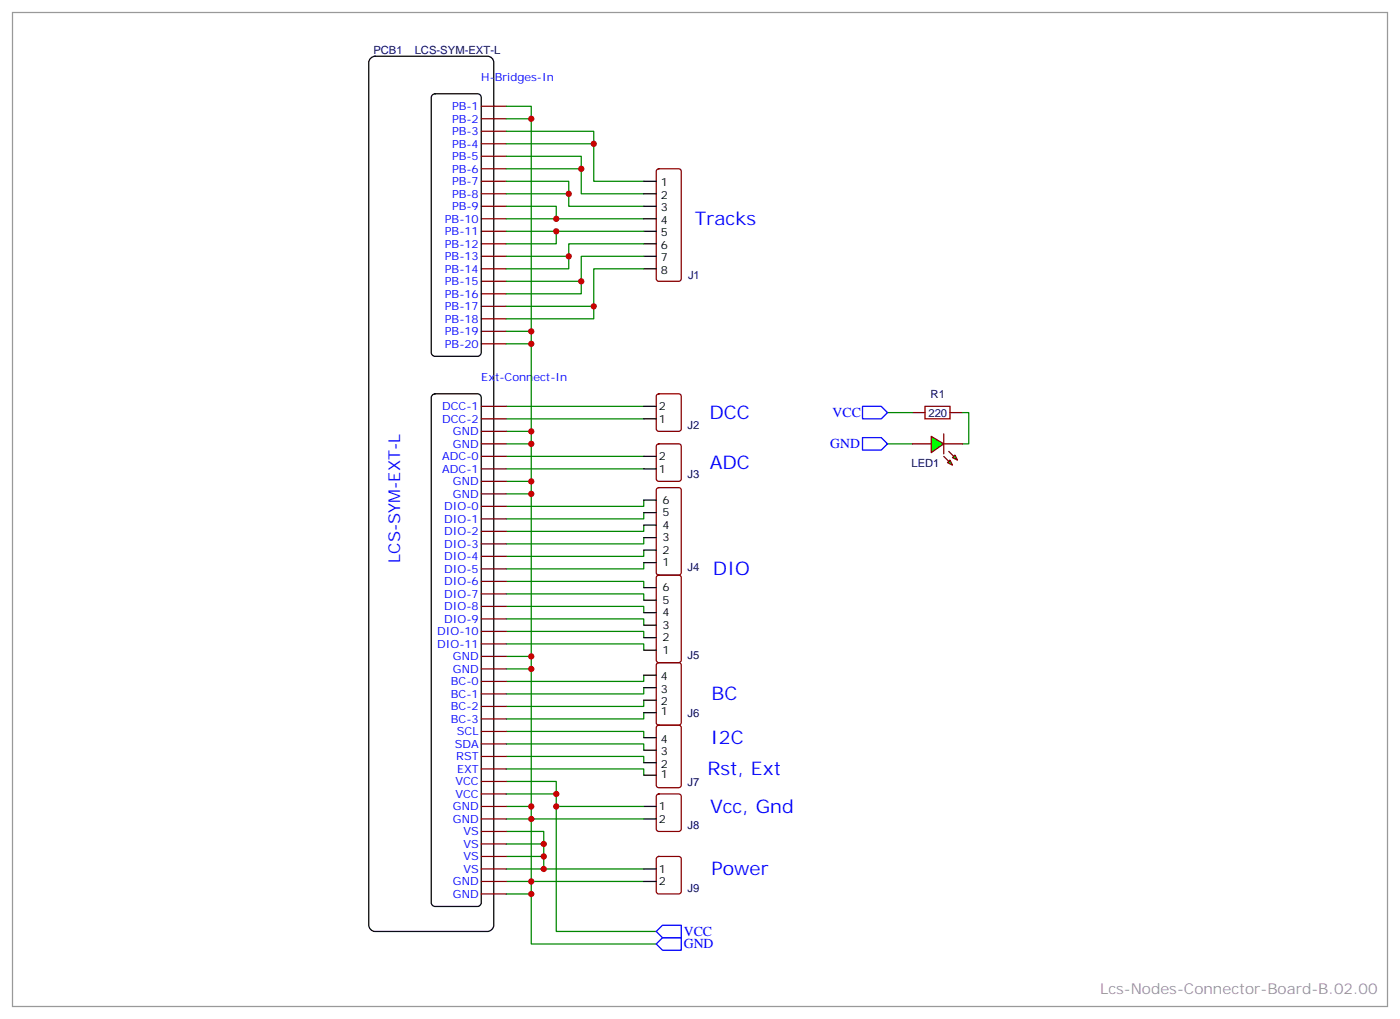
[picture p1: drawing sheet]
<svg xmlns="http://www.w3.org/2000/svg" width="395mm" height="288mm" viewBox="0 0 395 288" stroke-linecap="round" stroke-linejoin="round" font-family="sans-serif">
<g fill="none" stroke="#008700" stroke-width=".35">
<path d="M142.9 114.7h38.8M142.9 118.2h38.8M250.5 116.4h7M271.6 116.4h1.8v8.8h-1.8M142.9 121.7h7v130.5h-7M142.9 128.8h38.8M142.9 132.3h38.8M142.9 125.2h7M142.9 135.8h7M142.9 139.3h7M250.5 125.2h7M181.7 155.2v1.8h-38.8"/>
<path d="M181.7 158.7v1.8h-38.8M181.7 151.7v1.8h-38.8M181.7 148.2v1.7h-38.8M181.7 144.6v1.8h-38.8M181.7 141.1v1.8h-38.8M142.9 164h38.8v1.8M142.9 167.6h38.8v1.7M142.9 178.2h38.8v1.7M142.9 171.1h38.8v1.8M142.9 174.6h38.8v1.8M142.9 181.7h38.8v1.7M142.9 188.7h7"/>
<path d="M142.9 185.2h7M181.7 190.5v1.8h-38.8M181.7 194v1.8h-38.8M181.7 197.6v1.7h-38.8M142.9 206.4h38.8v1.7M142.9 209.9h38.8v1.8M142.9 213.4h38.8v1.8M142.9 217h38.8v1.7M181.7 201.1v1.7h-38.8M142.9 234.6h10.6v7.1M142.9 220.5h14.1v3.5M142.9 224h14.1v3.5h24.7"/>
<path d="M142.9 231.1h38.8M142.9 227.5h7M142.9 238.1h10.6M142.9 241.7h10.6v3.5h28.2M142.9 248.7h38.8M142.9 245.2h10.6"/>
</g>
<path d="M185.4 111.3l.5-.2h5.7l.6 .5 .1 9.4-.5 .7h-5.9l-.6-.5-.1-9.4zM257.5 116.4h3.6M268.1 116.4h3.5M185.4 125.4l.5-.2h5.7l.6 .5 .1 9.4-.5 .7h-5.9l-.6-.4-.1-9.5zM257.5 125.2h5.3M266.3 125.2h5.3M185.4 224.2l.5-.2h5.7l.6 .4 .1 9.5-.5 .6-5.9 .1-.6-.5-.1-9.4z" fill="none" stroke="#870000" stroke-width=".35"/>
<path d="M181.7 118.2h3.5M181.7 114.7h3.5M181.7 132.3h3.5M181.7 128.8h3.5M181.7 227.5h3.5M181.7 231.1h3.5" fill="none" stroke="#000" stroke-width=".35"/>
<path d="M261.1 114.7h7v3.5h-7z" fill="none" stroke="#a10000" stroke-width=".35"/>
<g fill="#0f0" stroke="#870000" stroke-width=".35">
<path d="M268.8 129.1l.7-.7 .7 1.4z"/>
<path d="M267.4 130.5l.7-.7 .7 1.4z"/>
</g>
<g fill="#870000" stroke="#870000" stroke-width=".35">
<path d="M267.8 127.4l1.4 1.4z"/>
<path d="M266.3 128.8l1.5 1.4z"/>
</g>
<path d="M266.3 122.4v5.7z" fill="#f00" stroke="#870000" stroke-width=".35"/>
<path d="M262.8 123.1l3.5 2.1-3.5 2.5z" fill="#0f0" stroke="#870000" stroke-width=".35"/>
<path d="M157 227.5v35.3h28.2M149.9 252.2v14.1h35.3" fill="none" stroke="#008700" stroke-width=".35"/>
<path d="M243.4 114.7h5.3l1.8 1.7-1.8 1.8h-5.3zM243.4 123.5h5.3l1.8 1.7-1.8 1.8h-5.3zM185.2 266.3l1.8-1.7h5.3v3.5h-5.3zM185.2 262.8l1.8-1.7h5.3v3.5h-5.3z" fill="none" stroke="#00f" stroke-width=".35"/>
<path d="M185.4 137.8l.5-.2h5.7l.6 .4 .1 23.6-.5 .6-5.9 .1-.6-.5-.1-23.5zM185.4 162.5l.5-.2h5.7l.6 .4 .1 23.6-.5 .6-5.9 .1-.6-.5-.1-23.5zM185.4 187.2l.5-.2h5.7l.6 .4 .1 16.5-.5 .7h-5.9l-.6-.5-.1-16.4zM185.4 204.8l.5-.2h5.7l.6 .4 .1 16.5-.5 .7h-5.9l-.6-.4-.1-16.5zM185.4 241.9l.5-.2h5.7l.6 .4 .1 9.4-.5 .7h-5.9l-.6-.4-.1-9.4z" fill="none" stroke="#870000" stroke-width=".35"/>
<g fill="none" stroke="#000" stroke-width=".35">
<path d="M181.7 158.7h3.5M181.7 155.2h3.5M181.7 151.7h3.5M181.7 148.2h3.5M181.7 144.6h3.5M181.7 141.1h3.5M181.7 179.9h3.5M181.7 176.4h3.5M181.7 172.9h3.5M181.7 169.3h3.5M181.7 165.8h3.5M181.7 183.4h3.5"/>
<path d="M181.7 197.6h3.5M181.7 194h3.5M181.7 190.5h3.5M181.7 201.1h3.5M181.7 218.7h3.5M181.7 215.2h3.5M181.7 211.7h3.5M181.7 208.1h3.5M181.7 245.2h3.5M181.7 248.7h3.5"/>
</g>
<path d="M104.7 16.4l1.1-.5h31.8a1.76 1.76 0 0 1 1.7 1.7v243.5a1.89 1.89 0 0 1-1.7 1.7h-31.8a1.89 1.89 0 0 1-1.7-1.7v-243.5z" fill="#fff" stroke="#000" stroke-width=".35"/>
<path d="M121.9 26.9l.9-.4h12l.6 .2 .4 .5v72.3l-.2 .6-.8 .4h-12l-.7-.2-.4-.8v-72zM181.7 51.2h3.5M181.7 54.7h3.5M181.7 58.2h3.5M181.7 61.7h3.5M181.7 65.3h3.5M181.7 68.8h3.5M181.7 72.3h3.5M181.7 75.8h3.5M121.9 111.6l.9-.5h12l.8 .5 .2 .6v142.5l-.2 .6-.8 .5h-12l-.7-.3-.4-.8v-142.5z" fill="none" stroke="#000" stroke-width=".35"/>
<g fill="none" stroke="#870000" stroke-width=".35">
<path d="M135.8 30h7.1M135.8 33.5h7.1M135.8 37h7.1M135.8 58.2h7.1M135.8 40.6h7.1M135.8 44.1h7.1M135.8 47.6h7.1M135.8 51.2h7.1M135.8 54.7h7.1M185.4 47.8l.5-.2h5.7l.5 .2 .2 .5v30.4l-.3 .5-.4 .2h-5.7l-.5-.3-.2-.4v-30.4zM135.8 79.4h7.1M135.8 75.8h7.1"/>
<path d="M135.8 72.3h7.1M135.8 68.8h7.1M135.8 65.3h7.1M135.8 61.7h7.1M135.8 97h7.1M135.8 93.5h7.1M135.8 86.4h7.1M135.8 90h7.1M135.8 82.9h7.1M135.8 118.2h7.1M135.8 114.7h7.1M135.8 139.3h7.1"/>
<path d="M135.8 135.8h7.1M135.8 132.3h7.1M135.8 128.8h7.1M135.8 125.2h7.1M135.8 121.7h7.1M135.8 157h7.1M135.8 153.5h7.1M135.8 149.9h7.1M135.8 146.4h7.1M135.8 142.9h7.1M135.8 178.2h7.1M135.8 174.6h7.1"/>
<path d="M135.8 171.1h7.1M135.8 167.6h7.1M135.8 164h7.1M135.8 160.5h7.1M135.8 199.3h7.1M135.8 195.8h7.1M135.8 192.3h7.1M135.8 188.7h7.1M135.8 185.2h7.1M135.8 181.7h7.1M135.8 217h7.1M135.8 213.4h7.1"/>
<path d="M135.8 209.9h7.1M135.8 206.4h7.1M135.8 202.8h7.1M135.8 238.1h7.1M135.8 234.6h7.1M135.8 231.1h7.1M135.8 227.5h7.1M135.8 224h7.1M135.8 220.5h7.1M135.8 252.2h7.1M135.8 248.7h7.1M135.8 245.2h7.1"/>
<path d="M135.8 241.7h7.1"/>
</g>
<g fill="none" stroke="#008700" stroke-width=".35">
<path d="M142.9 37h24.7v14.2h14.1M142.9 30h7v91.7M142.9 33.5h7M142.9 58.2h14.1v3.5h24.7M142.9 51.2h17.6v7h21.2M142.9 44.1h21.1v10.6h17.7M142.9 54.7h17.6M142.9 47.6h21.1M142.9 40.6h24.7M142.9 61.7h14.1M142.9 65.3h38.8M157 65.3v3.5h-14.1"/>
<path d="M160.5 72.3v3.5h-17.6M164 79.4v3.5h-21.1M181.7 68.8h-21.2v3.5h-17.6M181.7 72.3h-17.7v7.1h-21.1M181.7 75.8h-14.1v10.6h-24.7M142.9 97h7M142.9 93.5h7M167.6 86.4v3.6h-24.7"/>
</g>
<path d="M3.5 3.5h388.1v280.5h-388.1z" fill="none" stroke="#999" stroke-width=".35"/>
<g fill="#c00">
<circle cx="149.9" cy="125.2" r=".88"/>
<circle cx="149.9" cy="135.8" r=".88"/>
<circle cx="149.9" cy="139.3" r=".88"/>
<circle cx="149.9" cy="188.7" r=".88"/>
<circle cx="149.9" cy="185.2" r=".88"/>
<circle cx="149.9" cy="227.5" r=".88"/>
<circle cx="149.9" cy="231.1" r=".88"/>
<circle cx="149.9" cy="248.7" r=".88"/>
<circle cx="153.5" cy="245.2" r=".88"/>
<circle cx="153.5" cy="241.7" r=".88"/>
<circle cx="153.5" cy="238.1" r=".88"/>
<circle cx="157" cy="224" r=".88"/>
<circle cx="149.9" cy="252.2" r=".88"/>
<circle cx="157" cy="227.5" r=".88"/>
<circle cx="167.6" cy="40.6" r=".88"/>
<circle cx="164" cy="47.6" r=".88"/>
<circle cx="160.5" cy="54.7" r=".88"/>
<circle cx="157" cy="61.7" r=".88"/>
<circle cx="149.9" cy="121.7" r=".88"/>
<circle cx="149.9" cy="33.5" r=".88"/>
<circle cx="149.9" cy="97" r=".88"/>
<circle cx="149.9" cy="93.5" r=".88"/>
<circle cx="157" cy="65.3" r=".88"/>
<circle cx="160.5" cy="72.3" r=".88"/>
<circle cx="164" cy="79.4" r=".88"/>
<circle cx="167.6" cy="86.4" r=".88"/>
</g>
<g font-size="5.3" fill="#00f">
<text x="196.1" y="63.5">Tracks</text>
<text x="200.2" y="118.2">DCC</text>
<text x="200.3" y="132.3">ADC</text>
<text x="201.2" y="162.3">DIO</text>
<text x="200.8" y="197.6">BC</text>
<text x="200.6" y="209.9">I2C</text>
<text x="199.6" y="218.7">Rst, Ext</text>
<text x="200.4" y="229.3">Vcc, Gnd</text>
<text x="200.8" y="246.9">Power</text>
</g>
<text font-size="4.6" fill="#00f" x="112.9" y="158.7" transform="rotate(-90 112.9 158.7)">LCS-SYM-EXT-L</text>
<text font-size="4.2" fill="#999" x="310.4" y="280.5">Lcs-Nodes-Connector-Board-B.02.00</text>
<g font-size="3.9" fill="#00f">
<text x="235" y="117.6">VCC</text>
<text x="234.3" y="126.5">GND</text>
<text x="193" y="267.6">GND</text>
<text x="193" y="264">VCC</text>
</g>
<g font-size="3.2" fill="#000080">
<text x="105.4" y="15.2">PCB1</text>
<text x="117" y="15.2">LCS-SYM-EXT-L</text>
<text x="194.2" y="78.7">J1</text>
<text x="262.6" y="112.2">R1</text>
<text x="262" y="117.5">220</text>
<text x="194.1" y="121.1">J2</text>
<text x="257.2" y="131.6">LED1</text>
<text x="194" y="134.8">J3</text>
<text x="194" y="161.2">J4</text>
<text x="194" y="185.9">J5</text>
<text x="194.1" y="202.3">J6</text>
<text x="194.1" y="221.7">J7</text>
<text x="194.1" y="234">J8</text>
<text x="194.1" y="251.7">J9</text>
</g>
<g font-size="3.2" fill="#00f">
<text x="135.8" y="22.9">H-Bridges-In</text>
<text x="127.6" y="31">PB-1</text>
<text x="127.6" y="34.6">PB-2</text>
<text x="127.6" y="38.1">PB-3</text>
<text x="127.6" y="41.6">PB-4</text>
<text x="127.6" y="45.2">PB-5</text>
<text x="127.6" y="48.7">PB-6</text>
<text x="127.6" y="52.2">PB-7</text>
<text x="127.6" y="59.3">PB-9</text>
<text x="127.6" y="55.7">PB-8</text>
<text x="125.6" y="62.8">PB-10</text>
<text x="125.6" y="69.8">PB-12</text>
<text x="125.6" y="66.3">PB-11</text>
<text x="125.6" y="76.9">PB-14</text>
<text x="125.6" y="73.4">PB-13</text>
<text x="125.6" y="84">PB-16</text>
<text x="125.6" y="80.4">PB-15</text>
<text x="125.6" y="87.5">PB-17</text>
<text x="125.6" y="94.5">PB-19</text>
<text x="125.6" y="91">PB-18</text>
<text x="125.6" y="98.1">PB-20</text>
<text x="135.8" y="107.6">Ext-Connect-In</text>
<text x="124.8" y="119.2">DCC-2</text>
<text x="124.8" y="115.7">DCC-1</text>
<text x="127.8" y="122.8">GND</text>
<text x="124.8" y="129.8">ADC-0</text>
<text x="127.8" y="126.3">GND</text>
<text x="124.8" y="133.3">ADC-1</text>
<text x="127.8" y="136.9">GND</text>
<text x="125.4" y="143.9">DIO-0</text>
<text x="127.8" y="140.4">GND</text>
<text x="125.4" y="147.5">DIO-1</text>
<text x="125.4" y="154.5">DIO-3</text>
<text x="125.4" y="151">DIO-2</text>
<text x="125.4" y="161.6">DIO-5</text>
<text x="125.4" y="158">DIO-4</text>
<text x="125.4" y="165.1">DIO-6</text>
<text x="125.4" y="172.2">DIO-8</text>
<text x="125.4" y="168.6">DIO-7</text>
<text x="123.4" y="179.2">DIO-10</text>
<text x="125.4" y="175.7">DIO-9</text>
<text x="123.4" y="182.7">DIO-11</text>
<text x="127.8" y="189.8">GND</text>
<text x="127.8" y="186.3">GND</text>
<text x="127.3" y="196.8">BC-1</text>
<text x="127.3" y="193.3">BC-0</text>
<text x="127.3" y="203.9">BC-3</text>
<text x="127.3" y="200.4">BC-2</text>
<text x="129" y="207.4">SCL</text>
<text x="128.3" y="211">SDA</text>
<text x="128.8" y="214.5">RST</text>
<text x="128.5" y="221.5">VCC</text>
<text x="129" y="218">EXT</text>
<text x="128.5" y="225.1">VCC</text>
<text x="127.8" y="232.1">GND</text>
<text x="127.8" y="228.6">GND</text>
<text x="130.8" y="239.2">VS</text>
<text x="130.8" y="235.7">VS</text>
<text x="130.8" y="242.7">VS</text>
<text x="127.8" y="249.8">GND</text>
<text x="130.8" y="246.2">VS</text>
<text x="127.8" y="253.3">GND</text>
</g>
<g font-size="3.2">
<text x="186.5" y="52.6">1</text>
<text x="186.5" y="56.1">2</text>
<text x="186.5" y="59.6">3</text>
<text x="186.5" y="63.1">4</text>
<text x="186.5" y="66.7">5</text>
<text x="186.5" y="70.2">6</text>
<text x="186.5" y="73.7">7</text>
<text x="186.5" y="77.3">8</text>
<text x="185.9" y="119.2">1</text>
<text x="185.9" y="115.7">2</text>
<text x="185.9" y="129.8">2</text>
<text x="185.9" y="133.3">1</text>
<text x="187" y="142.2">6</text>
<text x="187" y="149.2">4</text>
<text x="187" y="145.7">5</text>
<text x="187" y="152.8">3</text>
<text x="187" y="159.8">1</text>
<text x="187" y="156.3">2</text>
<text x="187" y="166.9">6</text>
<text x="187" y="173.9">4</text>
<text x="187" y="170.4">5</text>
<text x="187" y="177.4">3</text>
<text x="187" y="184.5">1</text>
<text x="187" y="181">2</text>
<text x="186.5" y="191.9">4</text>
<text x="186.5" y="195.4">3</text>
<text x="186.5" y="201.8">1</text>
<text x="186.5" y="199">2</text>
<text x="186.5" y="209.5">4</text>
<text x="186.5" y="213.1">3</text>
<text x="186.5" y="219.4">1</text>
<text x="186.5" y="216.6">2</text>
<text x="185.9" y="228.6">1</text>
<text x="185.9" y="232.1">2</text>
<text x="185.9" y="246.2">1</text>
<text x="185.9" y="249.8">2</text>
</g>
</svg>
